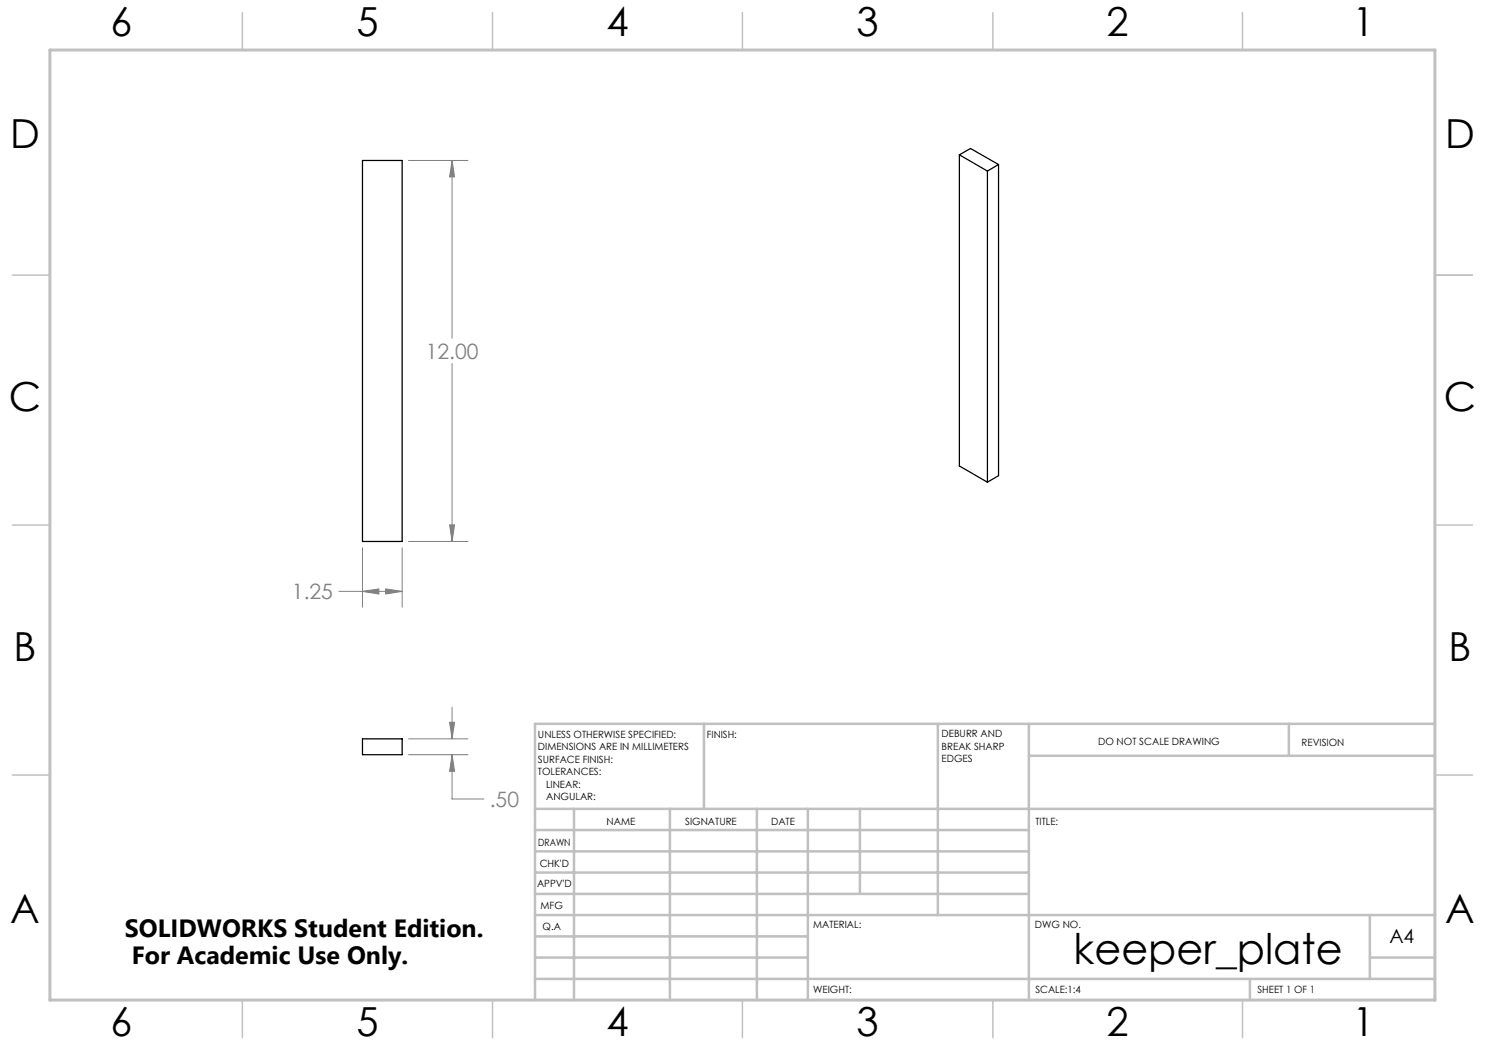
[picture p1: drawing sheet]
<svg xmlns="http://www.w3.org/2000/svg" width="297mm" height="210mm" viewBox="0 0 297 210" stroke-linecap="round" stroke-linejoin="round" font-family="sans-serif">
<g fill="none" stroke="#808080" stroke-width=".2">
<path d="M81.7 32.1h11.9M90.4 32.1l.5 3.3h-1zM90.4 32.1v35.6M90.4 72.7v35.6M67.8 118.3h12.6M72.5 118.3l3.3-.5v1zM72.5 109.6v11.9M77.1 117.8l3.3 .5-3.3 .5zM80.4 109.6v11.9M81.7 108.3h11.9M89.9 105h1l-.5 3.3zM81.7 150.9h11.9"/>
<path d="M81.7 147.8h11.9M89.9 144.5h1l-.5 3.3zM90.4 150.9l.5 3.4h-1zM90.4 141.4v6.4M90.4 150.9v8.9h6.4"/>
</g>
<path d="M287 55h7.5M287 144.8v55.2h-187.2" fill="none" stroke="#c0c0c0" stroke-width=".2"/>
<g fill="none" stroke="#c0c0c0" stroke-width=".5">
<path d="M140.8 144.8v17M187.6 144.8v38.2M205.8 144.8v55.2M205.8 151.2h81.2M257.8 144.8v6.4M287 144.8h-180v55.2M107 161.8h180M107 178.8h98.8M107 174.5h98.8M107 170.3h98.8M107 166h98.8M114.8 161.8v38.2"/>
<path d="M134 161.8v38.2M151.4 161.8v38.2M161.6 161.8v38.2M172 161.8v17M107 195.8h180M107 191.5h54.6M107 187.3h54.6M107 183h180M250 195.8v4.2M274 191.5h13M274 183v12.8"/>
</g>
<g fill="none" stroke="#c0c0c0" stroke-width=".3">
<path d="M48.5 2.5v7.5M98.5 2.5v7.5M148.5 2.5v7.5M198.6 2.5v7.5M248.5 2.5v7.5M2.5 55h7.5M287 55h7.5M2.5 105h7.5M287 105h7.5M2.5 155h7.5M287 155h7.5M48.5 200v7.5"/>
<path d="M98.5 200v7.5M148.5 200v7.5M198.6 200v7.5M248.5 200v7.5"/>
</g>
<path d="M10 10h277v190h-277z" fill="none" stroke="#c0c0c0" stroke-width=".6"/>
<path d="M77.1 117.8l3.3 .5-3.3 .5zM72.5 118.3l3.3-.5v1zM89.9 105h1l-.5 3.3zM90.4 32.1l.5 3.3h-1zM90.4 150.9l.5 3.4h-1zM89.9 144.5h1l-.5 3.3z" fill="#808080"/>
<path d="M72.5 32.1h7.9v76.2h-7.9zM191.9 31v62.2l5.6 3.2M191.9 31l5.6 3.2M191.9 31l2.2-1.3 5.6 3.2M197.5 34.2v62.2M199.7 32.9v62.2l-2.2 1.3M199.7 32.9l-2.2 1.3M72.5 147.8h7.9v3.1h-7.9z" fill="none" stroke="#000" stroke-width=".25"/>
<text font-size="8.5" x="214.7" y="192.7">keeper_plate</text>
<g font-size="8">
<text x="22.1" y="7.1">6</text>
<text x="71.3" y="7.2">5</text>
<text x="121.3" y="7.2">4</text>
<text x="171.3" y="7.2">3</text>
<text x="221.3" y="7.2">2</text>
<text x="270.5" y="7.2">1</text>
<text x="2" y="29.6">D</text>
<text x="289" y="29.7">D</text>
<text x="1.8" y="82.1">C</text>
<text x="288.8" y="82.1">C</text>
<text x="2.7" y="132.1">B</text>
<text x="289.7" y="132.2">B</text>
<text x="2" y="184.6">A</text>
<text x="289" y="184.7">A</text>
<text x="22.1" y="207.1">6</text>
<text x="71.3" y="207.2">5</text>
<text x="121.3" y="207.2">4</text>
<text x="171.3" y="207.2">3</text>
<text x="221.3" y="207.2">2</text>
<text x="270.5" y="207.2">1</text>
</g>
<g font-size="5">
<text x="25" y="187.4">SOLIDWORKS Student Edition.</text>
<text x="26.4" y="192.9">For Academic Use Only.</text>
</g>
<g font-size="4.2" fill="#808080">
<text x="85.2" y="71.8">12.00</text>
<text x="58.4" y="119.9">1.25</text>
<text x="98" y="161.4">.50</text>
</g>
<text font-size="3.9" x="277.9" y="188.5">A4</text>
<g font-size="2">
<text x="107.6" y="147.6">UNLESS OTHERWISE SPECIFIED:</text>
<text x="141.4" y="147.6">FINISH:</text>
<text x="188.3" y="147.5">DEBURR AND</text>
<text x="188.3" y="150">BREAK SHARP</text>
<text x="219.6" y="149">DO NOT SCALE DRAWING</text>
<text x="260.3" y="149.2">REVISION</text>
<text x="107.6" y="150.1">DIMENSIONS ARE IN MILLIMETERS</text>
<text x="107.6" y="152.6">SURFACE FINISH:</text>
<text x="107.6" y="155.1">TOLERANCES:</text>
<text x="188.3" y="152.5">EDGES</text>
<text x="109.2" y="157.6">LINEAR:</text>
<text x="109.2" y="160.1">ANGULAR:</text>
<text x="121.3" y="165">NAME</text>
<text x="137" y="164.9">SIGNATURE</text>
<text x="154.2" y="164.9">DATE</text>
<text x="207.1" y="164.9">TITLE:</text>
<text x="107.6" y="169.1">DRAWN</text>
<text x="107.9" y="173.3">CHK'D</text>
<text x="107.4" y="177.4">APPV'D</text>
<text x="108.1" y="181.8">MFG</text>
<text x="108.5" y="186">Q.A</text>
<text x="162.6" y="185.5">MATERIAL:</text>
<text x="207" y="185.5">DWG NO.</text>
<text x="162.6" y="198.5">WEIGHT:</text>
<text x="207.1" y="198.6">SCALE:1:4</text>
<text x="251.5" y="198.6">SHEET 1 OF 1</text>
</g>
</svg>
